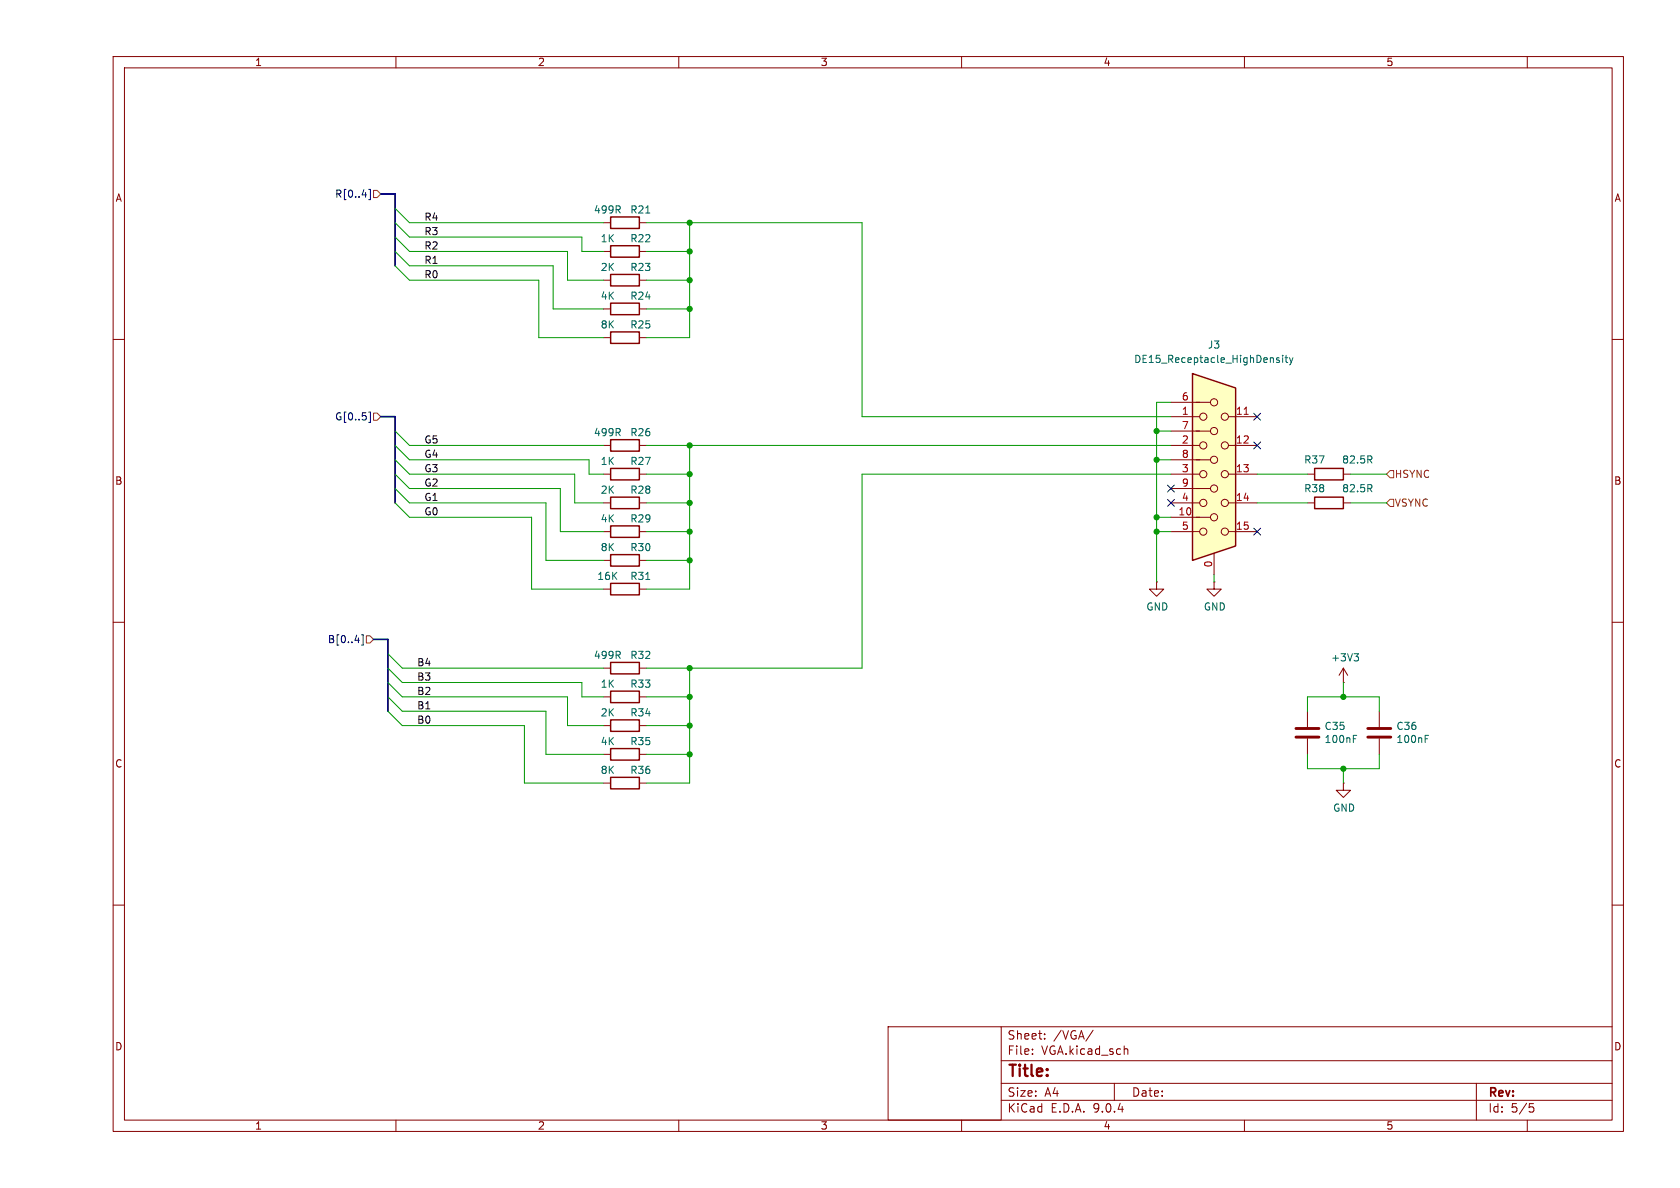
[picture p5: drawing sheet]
<svg xmlns="http://www.w3.org/2000/svg" width="297mm" height="210mm" viewBox="0 0 297 210" stroke-linecap="round" stroke-linejoin="round" font-family="sans-serif">
<g fill="none" stroke="#840000" stroke-width=".18">
<path d="M20 10h267v190h-267zM22 12h263v186h-263zM70 10v2M120 10v2M170 10v2M220 10v2M270 10v2M106.7 39.4h1.2M113 39.4h1.3M106.7 54.6h1.2M106.7 49.5h1.2M106.7 44.5h1.2"/>
<path d="M106.7 59.7h1.2M113 54.6h1.3M113 49.5h1.3M113 44.5h1.3M113 59.7h1.3M20 60h2M106.7 78.7h1.2M113 78.7h1.3M285 60h2M106.7 88.9h1.2M106.7 99.1h1.2M106.7 83.8h1.2"/>
<path d="M106.7 94h1.2M113 88.9h1.3M113 99.1h1.3M113 83.8h1.3M113 94h1.3M231.1 88.9h1.3M231.1 83.8h1.3M237.5 88.9h1.3M237.5 83.8h1.3M20 110h2M106.7 118.1h1.2M106.7 104.1h1.2"/>
<path d="M113 118.1h1.3M113 104.1h1.3M204.5 102.9v1.2h1.2l-1.2 1.3-1.3-1.3h1.3M204.5 102.9h.1M214.6 102.9v1.2h1.3l-1.3 1.3-1.2-1.3h1.2M214.6 102.9h.1M237.5 118.1l-.8 1.3M237.5 118.1l.8 1.3M237.5 118.1v2.6M285 110h2M106.7 128.3h1.2M106.7 133.4h1.2"/>
<path d="M113 128.3h1.3M113 133.4h1.3M237.5 120.7h.1M20 160h2M285 160h2M70 198v2M120 198v2M157 181.5h20v16.5h-20zM170 198v2M177 194.5h108M177 191.5h108M177 187.5h108"/>
<path d="M177 181.5h108M182.5 186.3v.1M182.5 185.5v.1M184.7 183.6v.1M184.7 182.8v.1M193.2 182.1l-1.2 2M197 191.5v3M199 185.4h.2l.2 .2v.8M220 198v2M261 191.5v6.5M270 198v2M270.4 195.1h.7"/>
<path d="M270.5 195.7h.4l.3 .3-.2 .5-.5 .1"/>
</g>
<g fill="none" stroke="#840000" stroke-width=".25">
<path d="M107.9 38.4h5.1v2h-5.1zM107.9 53.6h5.1v2h-5.1zM107.9 48.5h5.1v2h-5.1zM107.9 43.4h5.1v2.1h-5.1zM107.9 58.7h5.1v2h-5.1zM107.9 77.7h5.1v2.1h-5.1zM107.9 98h5.1v2.1h-5.1zM107.9 82.8h5.1v2h-5.1zM107.9 87.9h5.1v2h-5.1zM107.9 93h5.1v2h-5.1zM232.4 87.9h5.1v2h-5.1zM232.4 82.8h5.1v2h-5.1z"/>
<path d="M107.9 117.1h5.1v2h-5.1zM107.9 103.1h5.1v2.1h-5.1zM107.9 127.3h5.1v2h-5.1zM107.9 132.3h5.1v2.1h-5.1z"/>
</g>
<path d="M114.2 37.7h.7M242.1 86.3l.4 .6M242.1 81.3l.4 .6M242.4 85.7l.1 .2-.1 .4M242.4 80.7l.1 .1-.1 .4M114.2 102.4h.7M239.4 115.6h.8l-.5 .4M239.9 116l.3 .3v.3l-.3 .2" fill="none" stroke="#006464" stroke-width=".18"/>
<path d="M210.8 66l7.6 2.6v27.9l-7.6 2.6z" fill="#ffffc2"/>
<path d="M210.8 66l7.6 2.6v27.9l-7.6 2.6zM107.9 122.2h5.1v2h-5.1zM107.9 137.4h5.1v2h-5.1z" fill="none" stroke="#840000" stroke-width=".25"/>
<g fill="none" stroke="#840000" stroke-width=".18">
<path d="M207 76.2h7M207 71.1h7M207 73.7h5.1M207 78.7h5.1M217.2 73.7h5M217.2 78.7h5M207 81.3h7M207 86.4h7M207 91.4h7M207 83.8h5.1M207 88.9h5.1M207 94h5.1"/>
<path d="M214.6 97.8v3.8M217.2 83.8h5M217.2 88.9h5M217.2 94h5M106.7 123.2h1.2M106.7 138.4h1.2M113 123.2h1.3M113 138.4h1.3M231.1 125.7v2.8M231.1 130.6v2.8M237.5 138.4v1.3h1.3l-1.3 1.3-1.3-1.3h1.3M237.5 138.4h.1"/>
<path d="M243.8 125.7v2.8M243.8 130.6v2.8"/>
<circle cx="212.7" cy="73.7" r=".63"/>
<circle cx="212.7" cy="78.7" r=".63"/>
<circle cx="214.6" cy="71.1" r=".63"/>
<circle cx="214.6" cy="76.2" r=".63"/>
<circle cx="216.5" cy="73.7" r=".63"/>
<circle cx="216.5" cy="78.7" r=".63"/>
<circle cx="212.7" cy="94" r=".63"/>
<circle cx="212.7" cy="83.8" r=".63"/>
<circle cx="212.7" cy="88.9" r=".63"/>
<circle cx="214.6" cy="86.4" r=".63"/>
<circle cx="214.6" cy="91.4" r=".63"/>
<circle cx="214.6" cy="81.3" r=".63"/>
<circle cx="216.5" cy="83.8" r=".63"/>
<circle cx="216.5" cy="94" r=".63"/>
<circle cx="216.5" cy="88.9" r=".63"/>
</g>
<path d="M220 73.2h.7" fill="none" stroke="#a90000" stroke-width=".18"/>
<g fill="none" stroke="#006464" stroke-width=".18">
<path d="M225.7 63.6l.5 .1v.2l-.2 .2-.3-.1M225.7 63.3h.5M226.8 62.8v.1M226.8 63.2v.9M227.2 63.2h.5M227.4 62.8v1.1l.3 .2M228 63.2l.3 .9M228.3 64.1l-.3 .4M228.6 63.2l-.3 .9M239.3 130.6h.4M239.3 130h.6M252 130.6h.4"/>
<path d="M252 130h.6"/>
</g>
<path d="M229.1 128.8h4.1M229.1 130.3h4.1M241.8 128.8h4.1M241.8 130.3h4.1" fill="none" stroke="#840000" stroke-width=".51"/>
<g fill="none" stroke="#000084" stroke-width=".18">
<path d="M65.2 33.5h.3v1.8h-.3M65.2 72.8h.3v1.9h-.3M221.6 78.1l1.3 1.2M221.6 73.1l1.3 1.2M222.9 73.1l-1.3 1.2M222.9 78.1l-1.3 1.2M206.4 85.8l1.2 1.2M206.4 88.3l1.2 1.2M207.6 85.8l-1.2 1.2M207.6 88.3l-1.2 1.2M221.6 93.4l1.3 1.2M222.9 93.4l-1.3 1.2"/>
<path d="M62.8 113.2h.7M63.9 112.2h.3v1.8h-.3"/>
</g>
<path d="M66 33.7h.7l.6 .6-.6 .6h-.7zM66 73h.7l.6 .7-.6 .6h-.7zM245.7 83.2h.7v1.3h-.7l-.6-.7zM245.7 88.3h.7v1.2h-.7l-.6-.6zM64.8 112.4h.6l.6 .6-.6 .7h-.6z" fill="none" stroke="#725600" stroke-width=".18"/>
<path d="M67.3 34.3h2.5v12.7M67.3 73.7h2.5v15.2M66 113h2.6v12.7" fill="none" stroke="#000084" stroke-width=".3"/>
<g fill="none" stroke="#009600" stroke-width=".18">
<path d="M69.8 39.4l2.6 2.5h30.5v2.6h3.8M69.8 36.8l2.6 2.6h34.3M114.3 39.4h38.1v34.3h54.6M121.9 39.4v20.3h-7.6M69.8 47l2.6 2.5h22.8v10.2h11.5M69.8 44.5l2.6 2.5h25.4v7.6h8.9M69.8 41.9l2.6 2.6h27.9v5h6.4M114.3 49.5h7.6M114.3 44.5h7.6M114.3 54.6h7.6M69.8 78.7l2.6 2.6h31.7v2.5h2.6M69.8 76.2l2.6 2.5h34.3"/>
<path d="M114.3 78.7h92.7M121.9 78.7v25.4h-7.6M204.5 76.2h2.5M207 71.1h-2.5v31.8M69.8 83.8l2.6 2.6h26.7v7.6h7.6M69.8 81.3l2.6 2.5h29.2v5.1h5.1M69.8 88.9l2.6 2.5h21.6v12.7h12.7M69.8 86.4l2.6 2.5h24.1v10.2h10.2M114.3 83.8h7.6M114.3 94h7.6M114.3 99.1h7.6M114.3 88.9h7.6"/>
<path d="M204.5 94h2.5M204.5 91.4h2.5M204.5 81.3h2.5M207 83.8h-54.6v34.3h-38.1M222.2 83.8h8.9M222.2 88.9h8.9M238.8 83.8h6.3M238.8 88.9h6.3M68.6 118.1l2.5 2.6h31.8v2.5h3.8M68.6 115.6l2.5 2.5h35.6M121.9 118.1v20.3h-7.6M214.6 101.6v1.3"/>
<path d="M68.6 123.2l2.5 2.5h25.4v7.7h10.2M68.6 125.7l2.5 2.6h21.6v10.1h14M68.6 120.7l2.5 2.5h29.2v5.1h6.4M114.3 128.3h7.6M114.3 123.2h7.6M114.3 133.4h7.6M231.1 125.7v-2.5h12.7v2.5M231.1 133.4v2.5h12.7v-2.5M237.5 120.7v2.5M237.5 135.9v2.5"/>
</g>
<g fill="#009600" stroke="#009600" stroke-width=".18">
<circle cx="204.5" cy="81.3" r=".46"/>
<circle cx="121.9" cy="94" r=".46"/>
<circle cx="121.9" cy="88.9" r=".46"/>
<circle cx="204.5" cy="76.2" r=".46"/>
<circle cx="204.5" cy="91.4" r=".46"/>
<circle cx="121.9" cy="44.5" r=".46"/>
<circle cx="121.9" cy="49.5" r=".46"/>
<circle cx="121.9" cy="54.6" r=".46"/>
<circle cx="121.9" cy="78.7" r=".46"/>
<circle cx="121.9" cy="83.8" r=".46"/>
<circle cx="121.9" cy="39.4" r=".46"/>
<circle cx="121.9" cy="123.2" r=".46"/>
<circle cx="121.9" cy="118.1" r=".46"/>
<circle cx="121.9" cy="133.4" r=".46"/>
<circle cx="121.9" cy="128.3" r=".46"/>
<circle cx="121.9" cy="99.1" r=".46"/>
<circle cx="204.5" cy="94" r=".46"/>
<circle cx="237.5" cy="135.9" r=".46"/>
<circle cx="237.5" cy="123.2" r=".46"/>
</g>
<text font-size="2.8" fill="#840000" x="178" y="190.9">Title:</text>
<g font-size="2.1" fill="#840000">
<text x="178" y="184">Sheet:</text>
<text x="186.2" y="184">/VGA/</text>
<text x="178" y="186.7">File:</text>
<text x="184.1" y="186.7">VGA.kicad_sch</text>
<text x="178" y="196.9">KiCad</text>
<text x="178" y="194.1">Size:</text>
<text x="184.7" y="194.1">A4</text>
<text x="185.7" y="196.9">E.D.A.</text>
<text x="193.3" y="196.9">9.0.4</text>
<text x="200" y="194.1">Date:</text>
<text x="263" y="194.3">Rev:</text>
<text x="263" y="196.9">Id:</text>
<text x="267.1" y="196.9">5/5</text>
</g>
<g font-size="1.8" fill="#840000">
<text x="45" y="11.9">1</text>
<text x="95" y="11.9">2</text>
<text x="145" y="11.9">3</text>
<text x="195" y="11.9">4</text>
<text x="245" y="11.9">5</text>
<text x="20.3" y="35.9">A</text>
<text x="285.3" y="35.9">A</text>
<text x="20.3" y="85.9">B</text>
<text x="285.3" y="85.9">B</text>
<text x="20.3" y="135.9">C</text>
<text x="285.3" y="135.9">C</text>
<text x="20.3" y="185.9">D</text>
<text x="285.3" y="185.9">D</text>
<text x="45" y="199.9">1</text>
<text x="95" y="199.9">2</text>
<text x="145" y="199.9">3</text>
<text x="195" y="199.9">4</text>
<text x="245" y="199.9">5</text>
</g>
<g font-size="1.8" fill="#000084">
<text x="59.1" y="35.2">R[0..4]</text>
<text x="59.1" y="74.5">G[0..5]</text>
<text x="57.9" y="113.9">B[0..4]</text>
</g>
<g font-size="1.8" fill="#0f0f0f">
<text x="74.9" y="39.1">R4</text>
<text x="74.9" y="41.6">R3</text>
<text x="74.9" y="46.7">R1</text>
<text x="74.9" y="44.2">R2</text>
<text x="74.9" y="49.3">R0</text>
<text x="74.9" y="78.5">G5</text>
<text x="74.9" y="81">G4</text>
<text x="74.9" y="83.6">G3</text>
<text x="74.9" y="88.6">G1</text>
<text x="74.9" y="86.1">G2</text>
<text x="74.9" y="91.2">G0</text>
<text x="73.7" y="117.8">B4</text>
<text x="73.7" y="125.5">B1</text>
<text x="73.7" y="120.4">B3</text>
<text x="73.7" y="122.9">B2</text>
<text x="73.7" y="128">B0</text>
</g>
<g font-size="1.8" fill="#006464">
<text x="104.9" y="37.9">499R</text>
<text x="111.3" y="37.9">R21</text>
<text x="106.1" y="43">1K</text>
<text x="111.3" y="43">R22</text>
<text x="106.1" y="53.2">4K</text>
<text x="106.1" y="48.1">2K</text>
<text x="111.3" y="53.2">R24</text>
<text x="111.3" y="48.1">R23</text>
<text x="106.1" y="58.3">8K</text>
<text x="111.3" y="58.3">R25</text>
<text x="200.4" y="64.4">DE15_Receptacle_HighDensity</text>
<text x="213.4" y="61.8">J3</text>
<text x="104.9" y="77.3">499R</text>
<text x="111.3" y="77.3">R26</text>
<text x="106.1" y="82.4">1K</text>
<text x="111.3" y="82.4">R27</text>
<text x="230.5" y="82.1">R37</text>
<text x="237.2" y="82.1">82.5R</text>
<text x="106.1" y="87.5">2K</text>
<text x="111.3" y="87.5">R28</text>
<text x="230.5" y="87.2">R38</text>
<text x="237.2" y="87.2">82.5R</text>
<text x="106.1" y="92.6">4K</text>
<text x="111.3" y="92.6">R29</text>
<text x="106.1" y="97.6">8K</text>
<text x="111.3" y="97.6">R30</text>
<text x="105.5" y="102.7">16K</text>
<text x="111.3" y="102.7">R31</text>
<text x="202.6" y="108.1">GND</text>
<text x="212.7" y="108.1">GND</text>
<text x="104.9" y="116.7">499R</text>
<text x="111.3" y="116.7">R32</text>
<text x="235.2" y="117.1">+3V3</text>
<text x="106.1" y="121.8">1K</text>
<text x="111.3" y="121.8">R33</text>
<text x="106.1" y="126.8">2K</text>
<text x="106.1" y="131.9">4K</text>
<text x="111.3" y="126.8">R34</text>
<text x="111.3" y="131.9">R35</text>
<text x="234.1" y="131.5">100nF</text>
<text x="234.1" y="129.2">C35</text>
<text x="246.8" y="131.5">100nF</text>
<text x="246.8" y="129.2">C36</text>
<text x="106.1" y="137">8K</text>
<text x="111.3" y="137">R36</text>
<text x="235.6" y="143.7">GND</text>
</g>
<g font-size="1.8" fill="#a90000">
<text x="208.8" y="70.9">6</text>
<text x="208.8" y="73.4">1</text>
<text x="208.8" y="75.9">7</text>
<text x="218.4" y="73.4">11</text>
<text x="208.8" y="78.5">2</text>
<text x="208.8" y="81">8</text>
<text x="208.8" y="83.6">3</text>
<text x="218.4" y="78.5">12</text>
<text x="218.4" y="83.6">13</text>
<text x="208.8" y="86.1">9</text>
<text x="208.8" y="88.6">4</text>
<text x="218.4" y="88.6">14</text>
<text x="208.2" y="91.2">10</text>
<text x="208.8" y="93.7">5</text>
<text x="218.4" y="93.7">15</text>
<text x="214.4" y="100.4" transform="rotate(-90 214.4 100.4)">0</text>
</g>
<g font-size="1.8" fill="#725600">
<text x="246.5" y="84.7">HSYNC</text>
<text x="246.5" y="89.8">VSYNC</text>
</g>
</svg>
